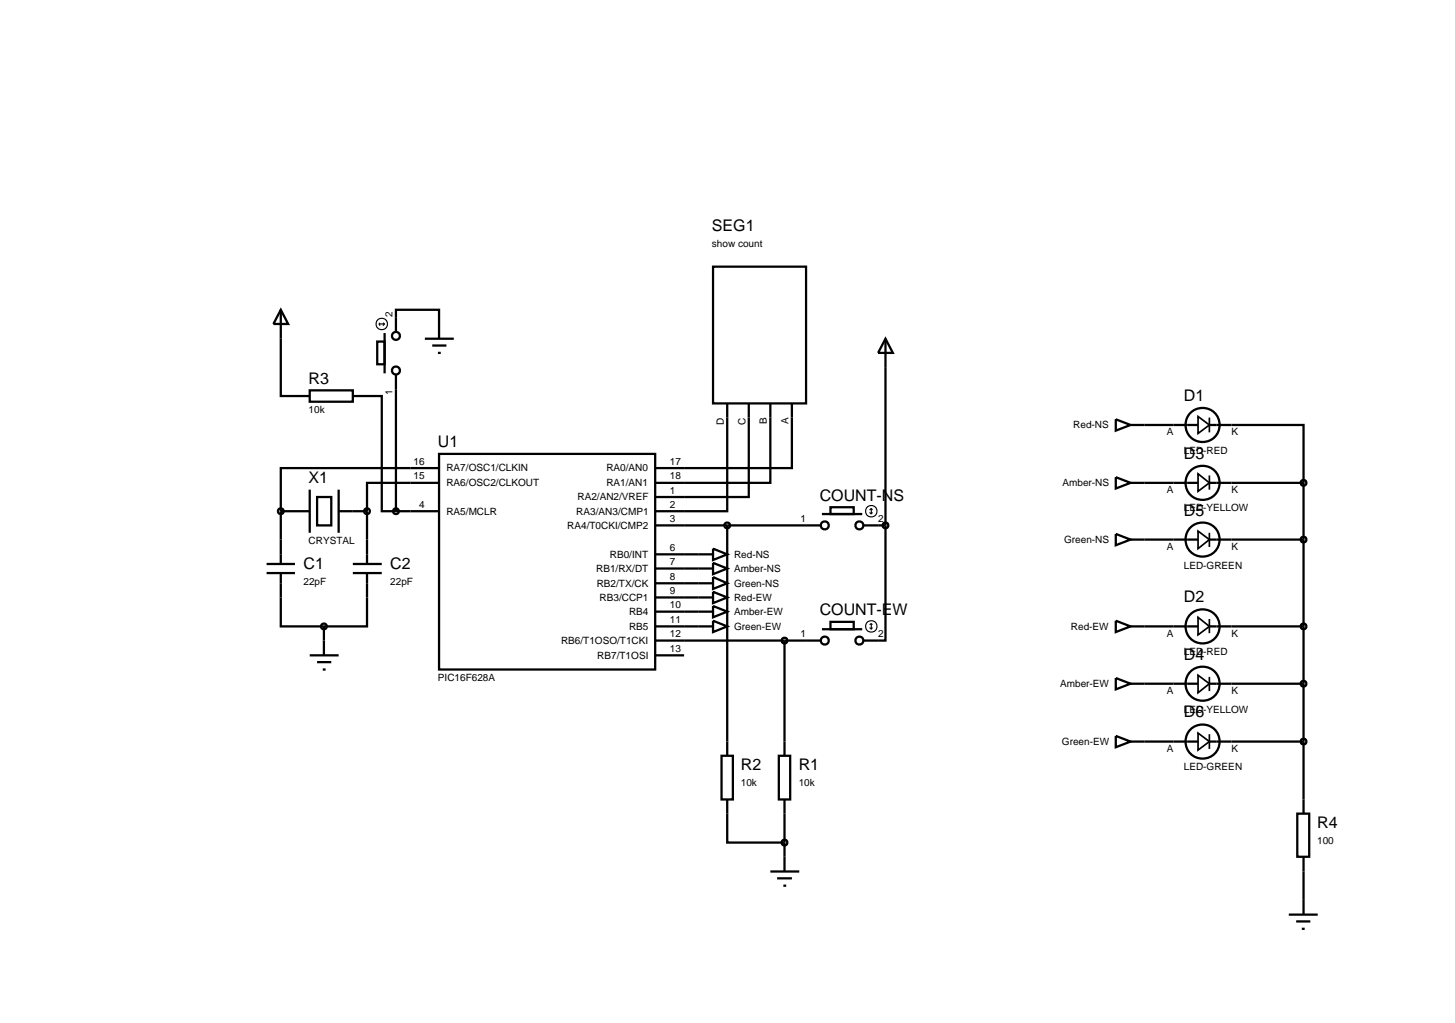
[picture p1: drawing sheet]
<svg xmlns="http://www.w3.org/2000/svg" width="257mm" height="180mm" viewBox="0 0 257 180" stroke-linecap="round" stroke-linejoin="round" font-family="sans-serif">
<g fill="none" stroke="#000" stroke-width=".4">
<path d="M49.5 54.6v15.2h5.1M49.5 54.6l1.3 2.5h-2.6zM67.8 58.7v7.1M69.8 58.4v-3.8h7.6v5.1M74.9 59.7h5.1M125.7 47h16.4v24.1h-16.4zM156.1 59.7l1.3 2.5h-2.6zM156.1 59.7v32.9M54.6 68.8h7.6v2h-7.6zM62.2 69.8h5.1v20.3h2.5M66.5 60.2h1.3v4h-1.3zM69.8 66v24.1"/>
<path d="M76.2 60.9h2.5M77.2 62.2h.5M128.2 71.1v19h-12.7M132 71.1v16.5h-16.5M135.8 71.1v14h-20.3M139.6 71.1v11.4h-24.1M196.7 73.9l2.6 1-2.6 1zM199.3 74.9h11.9M213.2 74.9h16.6v10.2M47 99.4h5M49.5 90.1h5.1M49.5 90.1v9.3"/>
<path d="M54.6 86.3v7.6M55.9 87.6h2.5v5h-2.5zM59.7 90.1h5M59.7 86.3v7.6M62.2 99.4h5.1M64.7 90.1v9.3M69.8 90.1h7.6M77.4 80h38.1v38h-38.1zM77.4 85.1h-12.7v5M77.4 82.5h-27.9v7.6M115.5 92.6h29.2M115.5 97.7h10.2"/>
<path d="M125.7 96.7l2.5 1-2.5 1zM125.7 99.2l2.5 1-2.5 1zM128.2 92.6v40.6M144.9 90.6h7.1M146.4 89.4h4.1v1.2h-4.1zM152.3 92.6h3.8M156.1 92.6v20.3h-3.8M196.7 84.1l2.6 1-2.6 1zM196.7 94.1l2.6 1-2.6 1zM199.3 85.1h11.9M199.3 95.1h11.9M213.2 85.1h16.6"/>
<path d="M213.2 95.1h16.6M229.8 85.1v58.3M47 101h5M49.5 101v9.4h7.6M54.6 115.5h5.1M55.9 116.7h2.5M56.9 118h.5M57.1 110.4v5.1M62.2 101h5.1M64.7 101v9.4h-7.6M115.5 112.9h29.2M115.5 100.2h10.2"/>
<path d="M115.5 102.8h10.2M115.5 105.3h10.2M115.5 107.8h10.2M115.5 110.4h10.2M115.5 115.5h5.1M125.7 101.7l2.5 1.1-2.5 1zM125.7 104.3l2.5 1-2.5 1zM125.7 106.8l2.5 1-2.5 1zM125.7 109.4l2.5 1-2.5 1zM138.3 112.9v20.3M144.9 110.9h7.1M146.4 109.6h4.1v1.3h-4.1z"/>
<path d="M196.7 109.4l2.6 1-2.6 1zM196.7 119.5l2.6 1-2.6 1zM199.3 110.4h11.9M213.2 110.4h16.6M127.2 133.2h2v7.7h-2zM137.3 133.2h2v7.7h-2zM196.7 129.7l2.6 1-2.6 1zM199.3 120.5h11.9M199.3 130.7h11.9M213.2 120.5h16.6M213.2 130.7h16.6M128.2 140.9v7.6h10.1"/>
<path d="M135.8 153.6h5.1M137 154.8h2.6M138.1 156.1h.5M138.3 140.9v12.7M228.7 143.4h2.1v7.6h-2.1zM229.8 151v10.2M227.2 161.2h5.1M228.5 162.4h2.5M229.5 163.7h.5"/>
<circle cx="69.8" cy="59.2" r=".7"/>
<circle cx="69.8" cy="65.3" r=".7"/>
<circle cx="212" cy="74.9" r="3"/>
<circle cx="49.5" cy="90.1" r=".51"/>
<circle cx="64.7" cy="90.1" r=".51"/>
<circle cx="69.8" cy="90.1" r=".51"/>
<circle cx="128.2" cy="92.6" r=".51"/>
<circle cx="145.4" cy="92.6" r=".7"/>
<circle cx="151.5" cy="92.6" r=".7"/>
<circle cx="156.1" cy="92.6" r=".51"/>
<circle cx="212" cy="85.1" r="3"/>
<circle cx="212" cy="95.1" r="3"/>
<circle cx="229.8" cy="85.1" r=".51"/>
<circle cx="229.8" cy="95.1" r=".51"/>
<circle cx="57.1" cy="110.4" r=".51"/>
<circle cx="138.3" cy="112.9" r=".51"/>
<circle cx="145.4" cy="112.9" r=".7"/>
<circle cx="151.5" cy="112.9" r=".7"/>
<circle cx="212" cy="110.4" r="3"/>
<circle cx="229.8" cy="110.4" r=".51"/>
<circle cx="212" cy="130.7" r="3"/>
<circle cx="212" cy="120.5" r="3"/>
<circle cx="229.8" cy="130.7" r=".51"/>
<circle cx="229.8" cy="120.5" r=".51"/>
<circle cx="138.3" cy="148.5" r=".51"/>
</g>
<g fill="none" stroke="#000" stroke-width=".2">
<path d="M66.8 57.1h1M66.8 57.1l.2 .3M67 56.9l-.2 .2M67.5 56.9l.3 .2M67.8 57.1l-.3 .3M153.3 90.3l.3 .3M153.6 89.6v1M153.6 89.6l-.3 .3M153.6 89.6l.2 .3M153.8 90.3l-.2 .3M153.3 110.6l.3 .3M153.6 109.9v1"/>
<path d="M153.6 109.9l-.3 .2M153.6 109.9l.2 .2M153.8 110.6l-.2 .3"/>
<circle cx="67.3" cy="57.1" r="1.01"/>
<circle cx="153.6" cy="90.1" r="1.01"/>
<circle cx="153.6" cy="110.4" r="1.01"/>
</g>
<path d="M211.2 73.4l2 1.5-2 1.5zM213.2 73.6v2.6M211.2 83.5l2 1.6-2 1.5zM211.2 93.6l2 1.5-2 1.6zM213.2 83.8v2.5M213.2 93.9v2.5M211.2 108.8l2 1.6-2 1.5zM211.2 119l2 1.5-2 1.6zM213.2 109.1v2.5M213.2 119.3v2.5M211.2 129.2l2 1.5-2 1.5zM213.2 129.4v2.6" fill="none" stroke="#000" stroke-width=".3"/>
<g font-size="2.8">
<text x="125.5" y="40.7">SEG1</text>
<text x="54.4" y="67.7">R3</text>
<text x="208.7" y="70.8">D1</text>
<text x="77.2" y="78.9">U1</text>
<text x="208.7" y="80.9">D3</text>
<text x="54.4" y="85.2">X1</text>
<text x="144.5" y="88.3">COUNT-NS</text>
<text x="208.7" y="91">D5</text>
<text x="53.5" y="100.3">C1</text>
<text x="68.8" y="100.3">C2</text>
<text x="208.7" y="106.2">D2</text>
<text x="144.5" y="108.5">COUNT-EW</text>
<text x="208.7" y="116.4">D4</text>
<text x="208.7" y="126.5">D6</text>
<text x="130.6" y="135.8">R2</text>
<text x="140.8" y="135.8">R1</text>
<text x="232.2" y="146">R4</text>
</g>
<g font-size="1.8">
<text x="125.5" y="43.5">show count</text>
<text x="69.2" y="55.9" transform="rotate(-90 69.2 55.9)">2</text>
<text x="69.2" y="69.6" transform="rotate(-90 69.2 69.6)">1</text>
<text x="54.4" y="72.8">10k</text>
<text x="127.6" y="74.9" transform="rotate(-90 127.6 74.9)">D</text>
<text x="131.4" y="74.9" transform="rotate(-90 131.4 74.9)">C</text>
<text x="135.2" y="74.8" transform="rotate(-90 135.2 74.8)">B</text>
<text x="139" y="74.8" transform="rotate(-90 139 74.8)">A</text>
<text x="189.2" y="75.5">Red-NS</text>
<text x="205.7" y="76.7">A</text>
<text x="217.1" y="76.7">K</text>
<text x="72.9" y="81.9">16</text>
<text x="78.7" y="83.1">RA7/OSC1/CLKIN</text>
<text x="106.9" y="83.1">RA0/AN0</text>
<text x="118.1" y="81.9">17</text>
<text x="208.7" y="80">LED-RED</text>
<text x="72.9" y="84.5">15</text>
<text x="73.9" y="89.5">4</text>
<text x="78.7" y="85.7">RA6/OSC2/CLKOUT</text>
<text x="101.8" y="88.2">RA2/AN2/VREF</text>
<text x="106.9" y="85.7">RA1/AN1</text>
<text x="118.1" y="84.5">18</text>
<text x="118.1" y="87">1</text>
<text x="118.1" y="89.5">2</text>
<text x="187.3" y="85.7">Amber-NS</text>
<text x="205.7" y="86.9">A</text>
<text x="217.1" y="86.9">K</text>
<text x="54.4" y="95.9">CRYSTAL</text>
<text x="78.7" y="90.7">RA5/MCLR</text>
<text x="100" y="93.2">RA4/T0CKI/CMP2</text>
<text x="101.6" y="90.7">RA3/AN3/CMP1</text>
<text x="118.1" y="92">3</text>
<text x="141.1" y="92">1</text>
<text x="154.8" y="92">2</text>
<text x="187.6" y="95.7">Green-NS</text>
<text x="208.7" y="90.1">LED-YELLOW</text>
<text x="105.1" y="100.8">RB1/RX/DT</text>
<text x="107.5" y="98.3">RB0/INT</text>
<text x="118.1" y="97.1">6</text>
<text x="118.1" y="99.6">7</text>
<text x="129.4" y="98.3">Red-NS</text>
<text x="129.4" y="100.8">Amber-NS</text>
<text x="205.7" y="96.9">A</text>
<text x="208.7" y="100.2">LED-GREEN</text>
<text x="217.1" y="96.9">K</text>
<text x="53.5" y="103.1">22pF</text>
<text x="68.8" y="103.1">22pF</text>
<text x="105.2" y="103.4">RB2/TX/CK</text>
<text x="105.7" y="105.9">RB3/CCP1</text>
<text x="118.1" y="102.2">8</text>
<text x="118.1" y="104.7">9</text>
<text x="118.1" y="107.2">10</text>
<text x="129.4" y="103.4">Green-NS</text>
<text x="129.4" y="105.9">Red-EW</text>
<text x="98.9" y="113.5">RB6/T1OSO/T1CKI</text>
<text x="110.9" y="108.4">RB4</text>
<text x="110.9" y="111">RB5</text>
<text x="118.1" y="109.8">11</text>
<text x="118.1" y="112.3">12</text>
<text x="129.4" y="108.4">Amber-EW</text>
<text x="129.4" y="111">Green-EW</text>
<text x="141.1" y="112.3">1</text>
<text x="154.8" y="112.3">2</text>
<text x="188.8" y="111">Red-EW</text>
<text x="205.7" y="112.2">A</text>
<text x="217.1" y="112.2">K</text>
<text x="77.2" y="120">PIC16F628A</text>
<text x="105.3" y="116.1">RB7/T1OSI</text>
<text x="118.1" y="114.9">13</text>
<text x="208.7" y="115.4">LED-RED</text>
<text x="186.9" y="121.1">Amber-EW</text>
<text x="205.7" y="122.3">A</text>
<text x="208.7" y="125.6">LED-YELLOW</text>
<text x="217.1" y="122.3">K</text>
<text x="187.2" y="131.3">Green-EW</text>
<text x="205.7" y="132.5">A</text>
<text x="208.7" y="135.7">LED-GREEN</text>
<text x="217.1" y="132.5">K</text>
<text x="130.6" y="138.6">10k</text>
<text x="140.8" y="138.6">10k</text>
<text x="232.2" y="148.8">100</text>
</g>
</svg>
